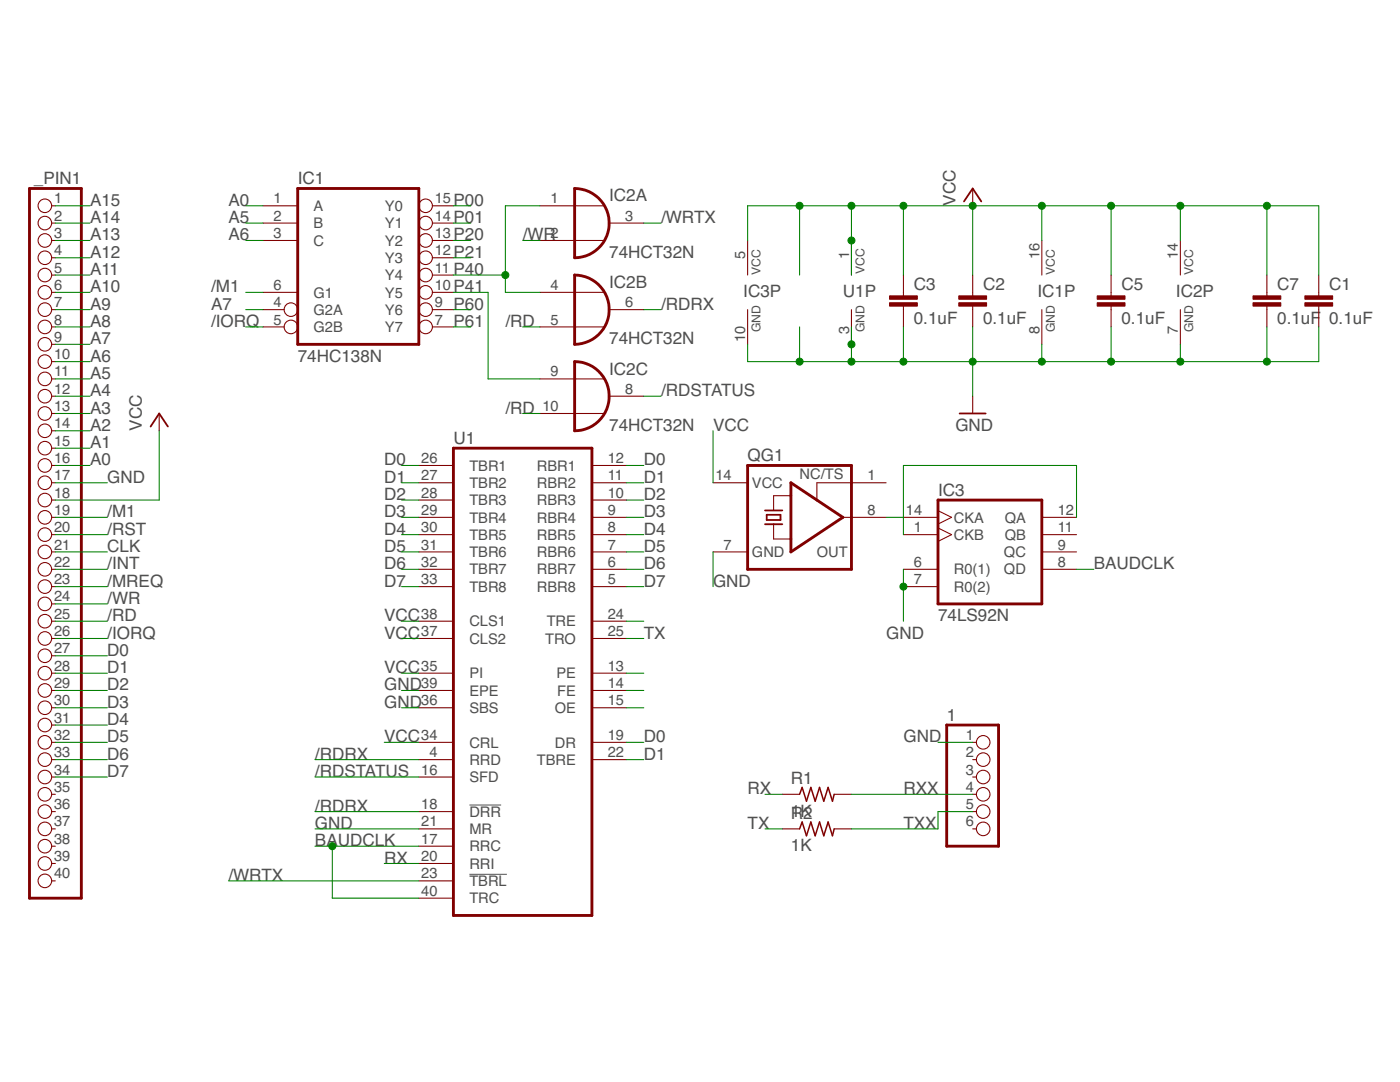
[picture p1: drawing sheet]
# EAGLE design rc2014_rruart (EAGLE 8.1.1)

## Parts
1  PINHD-1X6  [1X06]
_PIN1  PINHD-1X40  [1X40]
C1  0.1uF  C-EU050-024X044  [C050-024X044]
C2  0.1uF  C-EU050-024X044  [C050-024X044]
C3  0.1uF  C-EU050-024X044  [C050-024X044]
C5  0.1uF  C-EU050-024X044  [C050-024X044]
C7  0.1uF  C-EU050-024X044  [C050-024X044]
IC1  74HC138N  [DIL16]
IC2  74HCT32N  [DIL14]
IC3  74LS92N  [DIL14]
QG1  XO-14  [DIL14S]
R1  1K  R-US_0207/10  [0207/10]
R2  1K  R-US_0207/10  [0207/10]
U1  HD6402  [DIL40]

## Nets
/INT: _PIN1.22
/IORQ: _PIN1.26 IC1.5(G2B)
/M1: _PIN1.19 IC1.6(G1)
/MREQ: _PIN1.23
/RD: _PIN1.25 IC2.5(B:I1) IC2.10(C:I1)
/RDRX: IC2.6(B:O) U1.4(RRD) U1.18(!DRR)
/RDSTATUS: IC2.8(C:O) U1.16(SFD)
/RST: _PIN1.20
/WR: _PIN1.24 IC2.2(A:I1)
/WRTX: IC2.3(A:O) U1.23(!TBRL)
A0: _PIN1.16 IC1.1(A)
A1: _PIN1.15
A2: _PIN1.14
A3: _PIN1.13
A4: _PIN1.12
A5: _PIN1.11 IC1.2(B)
A6: _PIN1.10 IC1.3(C)
A7: _PIN1.9 IC1.4(G2A)
A8: _PIN1.8
A9: _PIN1.7
A10: _PIN1.6
A11: _PIN1.5
A12: _PIN1.4
A13: _PIN1.3
A14: _PIN1.2
A15: _PIN1.1
BAUDCLK: IC3.8(QD) U1.17(RRC) U1.40(TRC)
CLK: _PIN1.21
D0: _PIN1.27 U1.12(RBR1) U1.19(DR) U1.26(TBR1)
D1: _PIN1.28 U1.11(RBR2) U1.22(TBRE) U1.27(TBR2)
D2: _PIN1.29 U1.10(RBR3) U1.28(TBR3)
D3: _PIN1.30 U1.9(RBR4) U1.29(TBR4)
D4: _PIN1.31 U1.8(RBR5) U1.30(TBR5)
D5: _PIN1.32 U1.7(RBR6) U1.31(TBR6)
D6: _PIN1.33 U1.6(RBR7) U1.32(TBR7)
D7: _PIN1.34 U1.5(RBR8) U1.33(TBR8)
GND: 1.1 _PIN1.17 C1.2 C2.2 C3.2 C5.2 C7.2 IC1.8(GND) IC2.7(P:GND) IC3.6(R0(1)) IC3.7(R0(2)) IC3.10(GND) QG1.7(GND) U1.3(GND) U1.21(MR) U1.36(SBS) U1.39(EPE)
N$2: IC3.14(CKA) QG1.8(OUT)
N$3: IC3.1(CKB) IC3.12(QA)
N$29: U1.15(OE)
N$30: U1.14(FE)
N$31: U1.13(PE)
N$33: U1.24(TRE)
P00: IC1.15(Y0)
P01: IC1.14(Y1)
P20: IC1.13(Y2)
P21: IC1.12(Y3)
P40: IC1.11(Y4) IC2.1(A:I0) IC2.4(B:I0)
P41: IC1.10(Y5) IC2.9(C:I0)
P60: IC1.9(Y6)
P61: IC1.7(Y7)
RX: R1.1 U1.20(RRI)
RXX: 1.4 R1.2
TX: R2.1 U1.25(TRO)
TXX: 1.5 R2.2
VCC: _PIN1.18 C1.1 C2.1 C3.1 C5.1 C7.1 IC1.16(VCC) IC2.14(P:VCC) IC3.5(VCC) QG1.14(VCC) U1.1(VCC) U1.34(CRL) U1.35(PI) U1.37(CLS2) U1.38(CLS1)
Unconnected: 1.2 1.3 1.6 _PIN1.35 _PIN1.36 _PIN1.37 _PIN1.38 _PIN1.39 _PIN1.40 IC2.11(D:O) IC2.12(D:I0) IC2.13(D:I1) IC3.9(QC) IC3.11(QB) QG1.1(TS)
